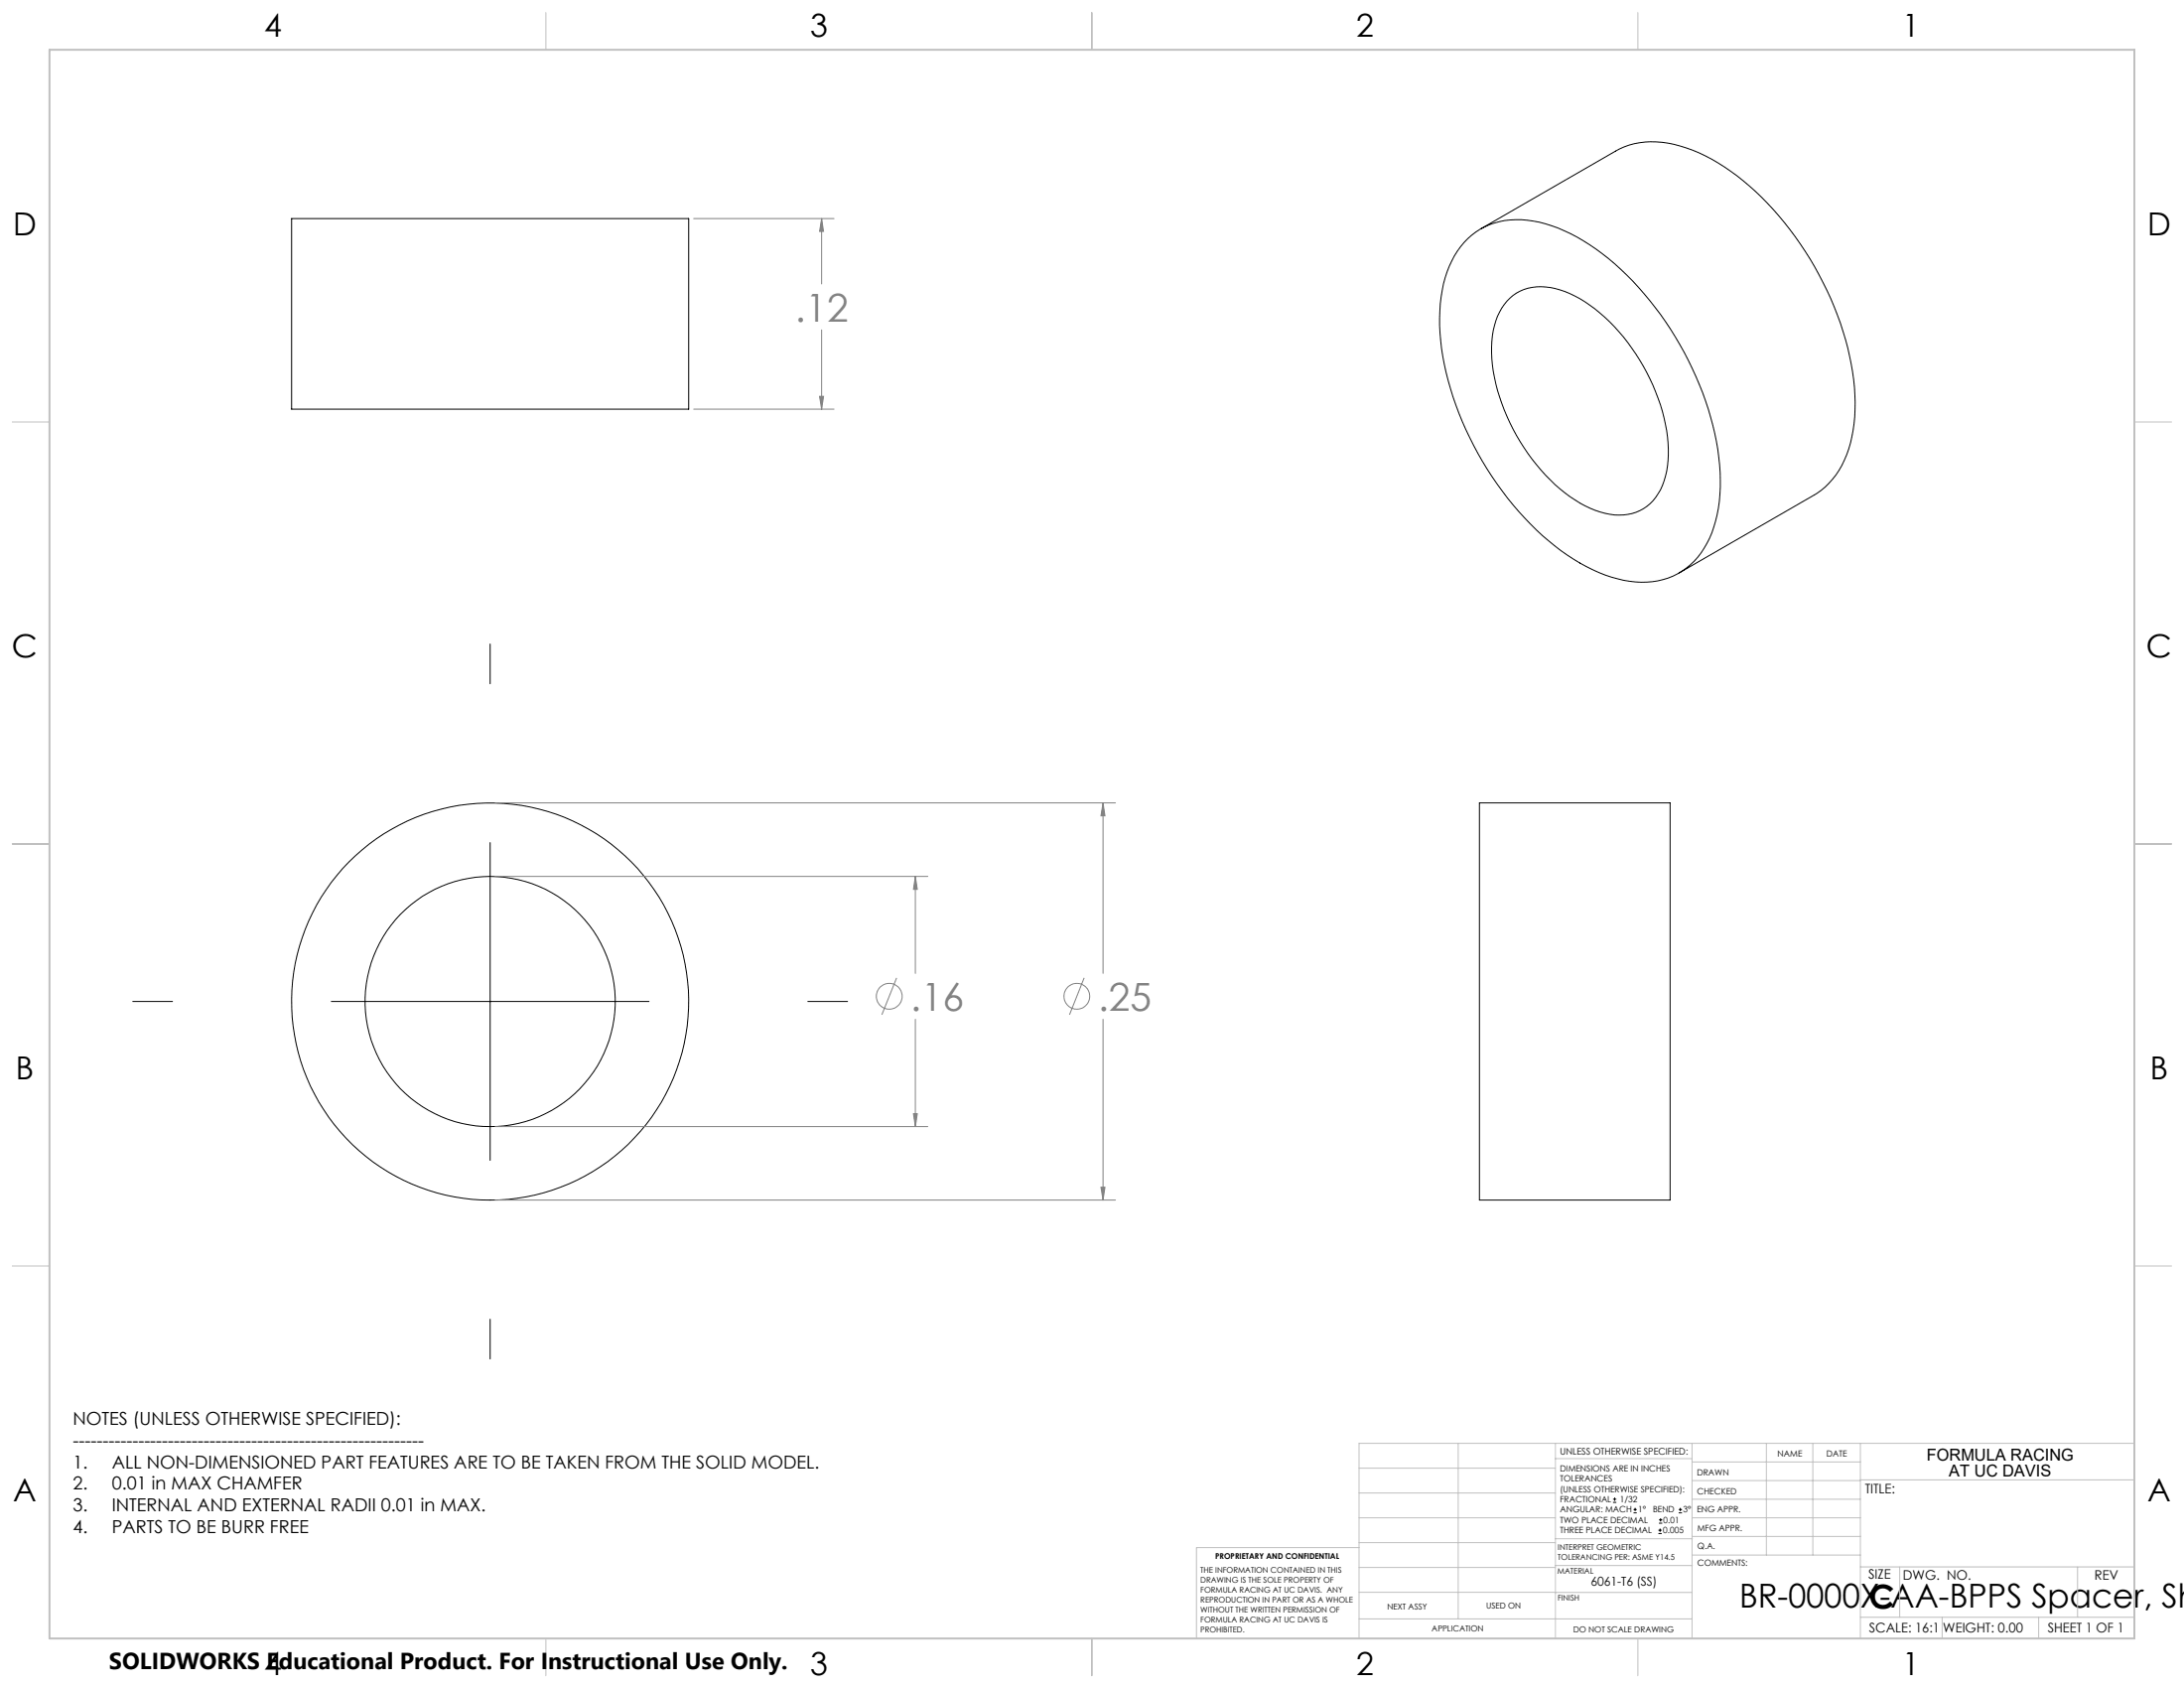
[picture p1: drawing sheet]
<svg xmlns="http://www.w3.org/2000/svg" width="559mm" height="432mm" viewBox="0 0 559 432" stroke-linecap="round" stroke-linejoin="round" font-family="sans-serif">
<g fill="none" stroke="#000" stroke-width=".25">
<path d="M74.6 55.9h101.6v48.8h-101.6zM378.8 58.6l34.5-19.9a21.2 21.2 0 0 1 18.2-.8 56.4 56.4 0 0 1 23.7 17.3 81.2 81.2 0 0 1 19.3 43.9 36.8 36.8 0 0 1-3.3 20 19.4 19.4 0 0 1-7.1 7.5l-34.5 19.9M375.5 61.1a19.4 19.4 0 0 1 18.3-4.3 49.2 49.2 0 0 1 22.4 13.5 82.8 82.8 0 0 1 23.6 46.7 37.5 37.5 0 0 1-3.1 22 18.2 18.2 0 0 1-19.8 9.7 42.4 42.4 0 0 1-20.7-10.4 82.2 82.2 0 0 1-27.6-51.2 36.9 36.9 0 0 1 3.5-21.6 20.1 20.1 0 0 1 3.4-4.4zM385.6 77a12 12 0 0 1 12.3-3.2 33 33 0 0 1 16.3 11.1 50.3 50.3 0 0 1 12.7 30 18.1 18.1 0 0 1-4.7 14 12.7 12.7 0 0 1-12.8 2.1 37.2 37.2 0 0 1-17.4-13.5 49.8 49.8 0 0 1-10.4-27.3 19.3 19.3 0 0 1 4-13.2zM125.4 164.7v10.2M125.4 215.5v81.3M378.5 205.4h48.8v101.6h-48.8zM34 256.2h10.1M84.8 256.2h81.3M206.7 256.2h10.2M125.4 337.5v10.1M412.7 384.3h.9"/>
<path d="M412.7 383.5h.9M413.1 383.1v.8M418 387h.8M418 386.2h.8M418.4 385.7v.9M424.3 392.3h.9M424.3 391.4h.9M424.5 389.6h.8M424.5 388.8h.8M424.7 391v.9M424.9 388.4v.8M429.5 387h.9"/>
<path d="M429.5 386.2h.9M429.9 385.7v.9"/>
<circle cx="125.4" cy="256.2" r="32"/>
<circle cx="125.4" cy="256.2" r="50.8"/>
</g>
<g fill="none" stroke="#808080" stroke-width=".25">
<path d="M177.5 55.9h35.9M210.2 55.9v16.7M210.2 55.9l.5 3.3h-1zM210.2 84.4v20.3M177.5 104.7h35.9M209.7 101.4h1l-.5 3.3zM126.7 205.4h158.7M282.2 205.4v43.6M282.2 205.4l.5 3.3h-1zM126.7 224.2h110.7M234.2 224.2v24.8M234.2 224.2l.5 3.3h-1z"/>
<path d="M229.4 250.2l-3.8 9.4M277.4 250.2l-3.8 9.4M234.2 260.7v27.5M282.2 260.7v46.3M126.7 288.2h110.7M233.7 284.9h1l-.5 3.3zM126.7 307h158.7M281.7 303.7h1l-.5 3.3z"/>
<circle cx="227.5" cy="254.9" r="3.3"/>
<circle cx="275.5" cy="254.9" r="3.3"/>
</g>
<g fill="none" stroke="#c0c0c0" stroke-width=".25">
<path d="M139.7 3.2v9.5M279.4 3.2v9.5M419.1 3.2v9.5M3.1 107.9h9.6M546.1 107.9h9.5M3.1 215.9h9.6M546.1 215.9h9.5M3.1 323.8h9.6M546.1 323.8h9.5M347.7 375.6h50.3M373.1 369.2v44.9M398 369.2v49.9"/>
<path d="M398 373.1h34.9M432.9 369.2v49.9M432.9 378.7h43.1M432.9 374h43.1M451.9 369.2v28.6M463.8 369.2v28.6M476 369.2v49.9M476 378.6h70.1M546.1 369.2h-198.4v49.9M347.7 394.6h50.3M347.7 388.3h50.3M347.7 381.9h50.3"/>
<path d="M347.7 395.9h-41.6v23.2M398 393.6h35M432.9 383.5h43.1M432.9 388.3h43.1M432.9 393h43.1M433 397.8h43M139.7 419.1v9.6M279.4 419.1v9.6M347.7 414.1h85.2M347.7 401h50.3M347.7 407.3h50.3M398 407.4h34.9"/>
<path d="M398 400.5h35M419.1 419.1v9.6M476 413.7h70.1M476 400.8h70.1M486.1 400.8v12.9M496.9 413.7v5.4M521.6 413.7v5.4M531.6 400.8v12.9"/>
</g>
<path d="M12.7 12.7h533.4v406.4h-533.4z" fill="none" stroke="#c0c0c0" stroke-width=".5"/>
<path d="M234.2 224.2l.5 3.3h-1zM233.7 284.9h1l-.5 3.3zM282.2 205.4l.5 3.3h-1zM281.7 303.7h1l-.5 3.3zM209.7 101.4h1l-.5 3.3zM210.2 55.9l.5 3.3h-1z" fill="#808080"/>
<g font-size="9.9" fill="#808080">
<text x="203.4" y="82.2">.12</text>
<text x="233" y="258.6">.16</text>
<text x="281" y="258.6">.25</text>
</g>
<g font-size="8.5">
<text x="445" y="411.3">BR-0000X-AA-BPPS Spacer, Sh</text>
<text x="478.3" y="411.4">C</text>
</g>
<g font-size="8.1">
<text x="67.6" y="9.3">4</text>
<text x="207.3" y="9.3">3</text>
<text x="347" y="9.3">2</text>
<text x="486.7" y="9.3">1</text>
<text x="3.3" y="60.1">D</text>
<text x="549.4" y="60.1">D</text>
<text x="3" y="168">C</text>
<text x="549.1" y="168">C</text>
<text x="4" y="276">B</text>
<text x="550.1" y="276">B</text>
<text x="3.3" y="383.9">A</text>
<text x="549.4" y="383.9">A</text>
<text x="67.6" y="428.4">4</text>
<text x="207.3" y="428.4">3</text>
<text x="347" y="428.4">2</text>
<text x="486.7" y="428.4">1</text>
</g>
<text font-size="5.9" x="27.9" y="427">SOLIDWORKS Educational Product. For Instructional Use Only.</text>
<g font-size="4.6">
<text x="18.6" y="364.4">NOTES (UNLESS OTHERWISE SPECIFIED):</text>
<text x="18.6" y="370">-----------------------------------------------------------</text>
<text x="18.6" y="375.5">1.</text>
<text x="28.7" y="375.5">ALL NON-DIMENSIONED PART FEATURES ARE TO BE TAKEN FROM THE SOLID MODEL.</text>
<text x="18.6" y="381.1">2.</text>
<text x="28.7" y="381.1">0.01 in MAX CHAMFER</text>
<text x="18.6" y="386.7">3.</text>
<text x="28.7" y="386.7">INTERNAL AND EXTERNAL RADII 0.01 in MAX.</text>
<text x="18.6" y="392.3">4.</text>
<text x="28.7" y="392.3">PARTS TO BE BURR FREE</text>
</g>
<g font-size="4.2">
<text x="493" y="373.5">FORMULA RACING</text>
<text x="498.7" y="377.8">AT UC DAVIS</text>
</g>
<g font-size="3.4">
<text x="477.2" y="381.9">TITLE:</text>
<text x="478.1" y="404">SIZE</text>
<text x="486.9" y="404">DWG. NO.</text>
<text x="535.9" y="404.1">REV</text>
<text x="478.2" y="417.6">SCALE: 16:1</text>
<text x="497.1" y="417.7">WEIGHT: 0.00</text>
<text x="523.9" y="417.6">SHEET 1 OF 1</text>
</g>
<text font-size="3.2" x="407" y="405.7">6061-T6 (SS)</text>
<text font-size="2.4" x="399.2" y="372.1">UNLESS OTHERWISE SPECIFIED:</text>
<g font-size="2.2">
<text x="399.2" y="376.4">DIMENSIONS ARE IN INCHES</text>
<text x="434.2" y="377.3">DRAWN</text>
<text x="454.8" y="372.5">NAME</text>
<text x="467.3" y="372.6">DATE</text>
<text x="399.2" y="379">TOLERANCES</text>
<text x="399.2" y="381.7">(UNLESS OTHERWISE SPECIFIED):</text>
<text x="434.3" y="382.2">CHECKED</text>
<text x="399.2" y="389.6">TWO PLACE DECIMAL</text>
<text x="399.2" y="384.3">FRACTIONAL</text>
<text x="399.2" y="387">ANGULAR: MACH</text>
<text x="414.5" y="384.3">1/32</text>
<text x="419.1" y="387">1°</text>
<text x="422.9" y="387">BEND</text>
<text x="425.6" y="389.6">0.01</text>
<text x="430.6" y="387">3°</text>
<text x="434.2" y="386.9">ENG APPR.</text>
<text x="399.2" y="392.3">THREE PLACE DECIMAL</text>
<text x="425.5" y="392.3">0.005</text>
<text x="434.3" y="391.6">MFG APPR.</text>
<text x="434.3" y="396.3">Q.A.</text>
<text x="434.3" y="400.5">COMMENTS:</text>
</g>
<g font-size="2.1">
<text x="354.9" y="411.6">NEXT ASSY</text>
<text x="380.3" y="411.6">USED ON</text>
<text x="366.3" y="417.4">APPLICATION</text>
<text x="402.5" y="417.5">DO NOT SCALE DRAWING</text>
</g>
<g font-size="2">
<text x="310.9" y="398.8">PROPRIETARY AND CONFIDENTIAL</text>
<text x="398.6" y="396.5">INTERPRET GEOMETRIC</text>
<text x="398.6" y="399">TOLERANCING PER: ASME Y14.5</text>
<text x="307.2" y="402.4">THE INFORMATION CONTAINED IN THIS</text>
<text x="307.2" y="404.9">DRAWING IS THE SOLE PROPERTY OF</text>
<text x="307.2" y="407.5">FORMULA RACING AT UC DAVIS. ANY</text>
<text x="398.5" y="402.6">MATERIAL</text>
<text x="307.2" y="410">REPRODUCTION IN PART OR AS A WHOLE</text>
<text x="307.2" y="412.5">WITHOUT THE WRITTEN PERMISSION OF</text>
<text x="398.5" y="409.4">FINISH</text>
<text x="307.2" y="415">FORMULA RACING AT UC DAVIS IS</text>
<text x="307.2" y="417.6">PROHIBITED.</text>
</g>
</svg>
